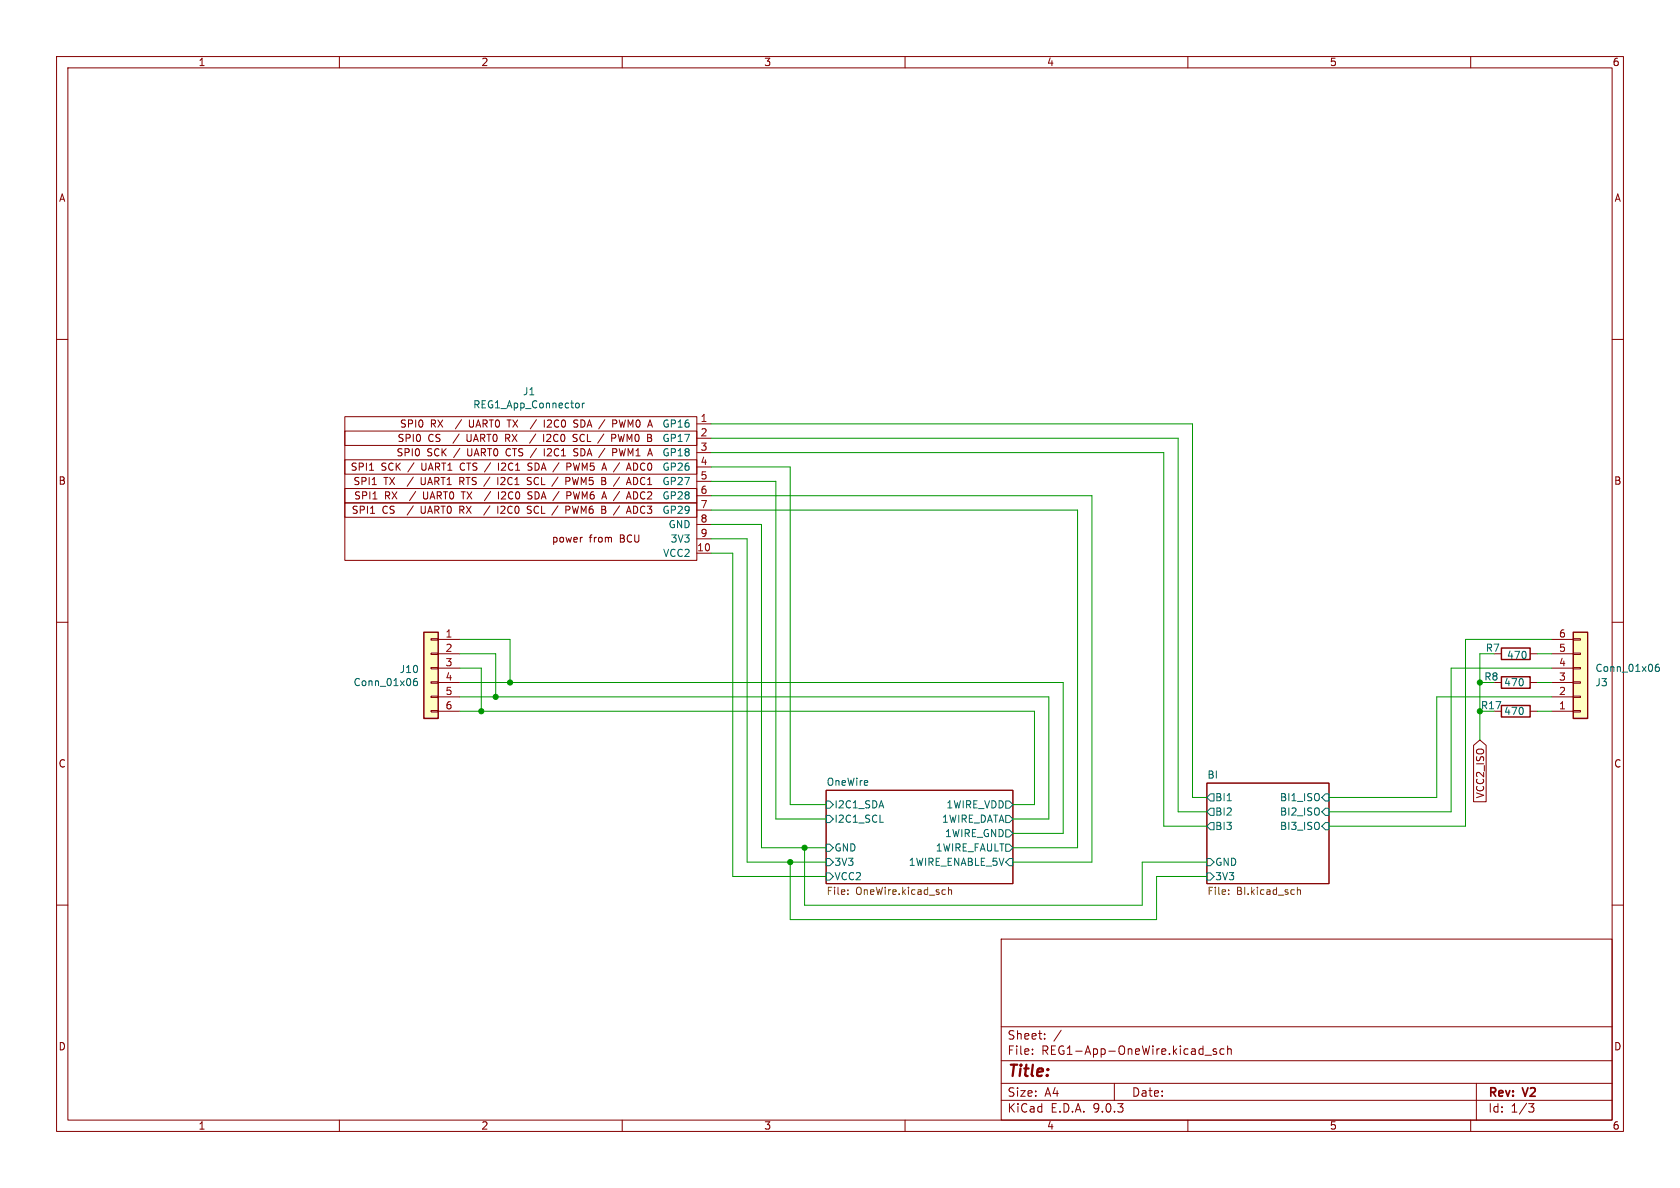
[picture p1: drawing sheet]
<svg xmlns="http://www.w3.org/2000/svg" width="297mm" height="210mm" viewBox="0 0 297 210" stroke-linecap="round" stroke-linejoin="round" font-family="sans-serif">
<g fill="none" stroke="#840000" stroke-width=".18">
<path d="M10 10h277v190h-277zM12 12h273v186h-273zM60 10v2M110 10v2M160 10v2M210 10v2M260 10v2M10 60h2M285 60h2M10 110h2M285 110h2M146 139.7h33.1v16.5h-33.1z"/>
<path d="M213.4 138.4h21.5v17.8h-21.5zM10 160h2M177 166h108v32h-108zM285 160h2M60 198v2M110 198v2M160 198v2M177 194.5h108M177 191.5h108M177 187.5h108M177 181.5h108M182.5 186.3v.1"/>
<path d="M182.5 185.5v.1M184.7 183.6v.1M184.7 182.8v.1M187.6 182.1l-1.3 2M197 191.5v3M210 198v2M213 186.5h1.2M215 185.5l-.3-.1-.2 .2v.2l.5 .2v.3h-.5M216.4 185.5l-.4-.1-.3 .3v.4l.1 .2h.6M217 185.5l.2-.1 .4 .1 .1 .9M217 184.9v1.5M260 198v2"/>
<path d="M261 191.5v6.5M270.2 195.1h1l-.5 .6 .4 .1 .1 .5-.3 .3h-.4"/>
</g>
<g fill="none" stroke="#006464" stroke-width=".18">
<path d="M146 151.8h.7l.6 .6-.6 .6h-.7zM146 149.2h.7l.6 .7-.6 .6h-.7zM146 144.1h.7l.6 .7-.6 .6h-.7zM146 141.6h.7l.6 .6-.6 .7h-.7zM146 154.3h.7l.6 .6-.6 .7h-.7zM155.6 145.4h.6M177.8 144.1h.6l.7 .7-.7 .6h-.6zM177.8 149.2h.6l.7 .7-.7 .6h-.6zM177.8 146.7h.6l.7 .6-.7 .7h-.6zM177.8 141.6h.6l.7 .6-.7 .7h-.6zM178.4 151.8h.7v1.2h-.7l-.6-.6zM213.4 154.3h.6l.6 .6-.6 .7h-.6z"/>
<path d="M213.4 151.8h.6l.6 .6-.6 .6h-.6zM214 140.3h.6v1.3h-.6l-.6-.6zM214 142.9h.6v1.2h-.6l-.6-.6zM214 145.4h.6v1.3h-.6l-.6-.6zM216.9 141.5h.8M234.3 140.3h.6v1.3h-.6l-.6-.6zM234.3 142.9h.6v1.2h-.6l-.6-.6zM234.3 145.4h.6v1.3h-.6l-.6-.6z"/>
</g>
<path d="M149.9 158v.1M149.9 157.3v.2M167 157.3h.1M167.1 158.1h-.1M167.7 156.8v1.3M167.7 157.4l.2-.1h.3v.8M217.2 158v.1M217.2 157.3v.2M229.4 157.4l.1-.1h.3l.1 .8M229.4 156.8v1.3" fill="none" stroke="#725600" stroke-width=".18"/>
<path d="M74.9 111.8h2.6v15.2h-2.6z" fill="#ffffc2"/>
<path d="M74.9 111.8h2.6v15.2h-2.6zM265.4 114.6h5.1v2h-5.1zM265.4 124.7h5.1v2h-5.1z" fill="none" stroke="#840000" stroke-width=".25"/>
<g fill="none" stroke="#840000" stroke-width=".18">
<path d="M61 73.7h62.2v25.4h-62.2zM61 76.2h62.2v2.5h-62.2zM89.4 77.4h.5M89.6 74.2h.8M89.9 76.8h-.5v1.2M94.7 76.7l-1.1 1.7M94.8 74.2l-1.1 1.6M96.1 76.8v1.2M96.2 74.2v1.3M96.2 79.3v1.3M97.1 76.8l-.4 .1M97.3 74.2l-.5 .2"/>
<path d="M97.3 77.3l-.7 .7h.8M97.4 74.8l-.7 .7h.8M101.5 76.8h.5M101.5 77.4l.4 .1 .1 .3-.2 .2h-.3M101.7 74.2l.5 .1M101.7 74.8l.3 .2 .2 .3-.3 .2h-.3M102.2 79.4l-.5-.1-.3 .3 .1 .3 .5 .1M108.1 76.8h.5l.3 .2-.2 .4h-.6M108.3 74.2h.5l.2 .3-.1 .3-.6 .1M108.3 79.3h.5l.2 .3-.1 .3-.6 .1M109.3 76.8l.3 1.2M109.5 74.2l.3 1.3"/>
<path d="M114.9 79.3l.4 1.3M123.2 74.9h2.5M123.2 77.5h2.5M61 86.4h62.2v2.5h-62.2zM61 81.3h62.2v2.5h-62.2zM61 88.9h62.2v2.5h-62.2zM65.3 83.1h.8M65.5 90.7h.7M65.8 85.7h.7M65.9 88.2h.8M81.3 85.1h.5M81.3 90.1h.5"/>
<path d="M81.5 86.9h.8M81.8 84.4h-.5v1.3M81.8 89.5h-.5v1.2M86.6 89.4l-1.1 1.7M86.7 86.9l-1.1 1.6M88 84.4v1.3M88 89.5v1.2M88.1 81.9v1.2M88.1 86.9v1.3M88.6 84.5h-.1M89 89.5l-.5 .1M89.2 86.9l-.5 .2"/>
<path d="M89.2 84.9l-.7 .8h.8M89.2 90l-.7 .7h.8M89.3 87.5l-.7 .7h.8M93.3 83.1h.6M93.4 90.1l.4 .1 .1 .3-.2 .2h-.3M93.4 89.5h.5M93.6 87.5l.3 .2 .2 .3-.3 .2h-.3M93.6 86.9l.5 .1M93.9 84.5l-.5-.1-.1 .1v.4l.5 .2 .1 .3-.2 .3-.5-.1M94.1 81.9h-.5l-.3 .2 .1 .3 .5 .2M100 89.5h.5l.3 .2-.2 .4h-.6M100 84.4h.5l.3 .2-.2 .4-.6 .1"/>
<path d="M100.2 81.9h.5l.2 .2-.1 .4h-.6M100.2 86.9h.5l.2 .3-.1 .3-.6 .1M101.2 84.4l.3 1.3M101.2 89.5l.3 1.2M101.4 86.9l.3 1.3M101.4 80.5h.6M102.8 95h.2M112 86.9a.64 .64 0 0 1 .7 .7 .64 .64 0 0 1-.7 .6zM112 89.5a.64 .64 0 0 1 .7 .6 .64 .64 0 0 1-.7 .6zM112.5 81.9h-.5v1.2h.5M112.6 84.6l-.6-.2v1.3l.6-.2M123.2 80h2.5"/>
<path d="M123.2 85.1h2.5M123.2 90.2h2.5M123.2 82.6h2.5M123.2 87.6h2.5M123.2 92.7h2.5M123.2 95.3h2.5M123.2 97.8h2.5M76.2 112.9h1.3v.3h-1.3zM76.2 115.4h1.3v.3h-1.3zM76.2 118h1.3v.2h-1.3zM77.5 113h3.8M77.5 115.6h3.8"/>
<path d="M77.5 118.1h3.8M264.2 115.6h1.2M270.5 115.6h1.3M76.2 120.5h1.3v.3h-1.3zM76.2 123.1h1.3v.2h-1.3zM76.2 125.6h1.3v.3h-1.3zM77.5 120.7h3.8M77.5 123.2h3.8M77.5 125.7h3.8M270.5 125.7h1.3"/>
</g>
<path d="M102.2 71.3l.2 .2v.4l-.2 .2M103 71.3v.8M103.3 71.3l-.3 .2M73.7 119.9l-.4 .1a.86 .86 0 0 0 0 1.2l.5-.1v-.4l-.2-.3h-.3l-.2 .3" fill="none" stroke="#006464" stroke-width=".18"/>
<path d="M278.1 111.8h2.6v15.2h-2.6z" fill="#ffffc2"/>
<path d="M265.4 119.6h5.1v2.1h-5.1zM278.1 111.8h2.6v15.2h-2.6z" fill="none" stroke="#840000" stroke-width=".25"/>
<g fill="none" stroke="#840000" stroke-width=".18">
<path d="M274.3 118.1h3.8M274.3 115.6h3.8M274.3 113h3.8M278.1 118h1.3v.2h-1.3zM278.1 115.4h1.3v.3h-1.3zM278.1 112.9h1.3v.3h-1.3zM260.5 131.8l1.1-1 1.1 1v9.9h-2.2zM264.2 120.7h1.2M270.5 120.7h1.3M274.3 125.7h3.8M274.3 123.2h3.8M274.3 120.7h3.8"/>
<path d="M278.1 125.6h1.3v.3h-1.3zM278.1 123.1h1.3v.2h-1.3zM278.1 120.5h1.3v.3h-1.3z"/>
</g>
<path d="M293.2 117.4l-.3 .1a.86 .86 0 0 0 0 1.2l.4-.1 .1-.5-.3-.2h-.2l-.3 .2" fill="none" stroke="#006464" stroke-width=".18"/>
<g fill="none" stroke="#009600" stroke-width=".18">
<path d="M125.7 74.9h85.1v66.1h2.6M125.7 77.5h82.6v66h5.1M125.7 95.3h6.4v57.1h13.9M125.7 87.6h67.3v64.8h-13.9M125.7 80h80v66.1h7.7M125.7 82.6h14v59.6h6.3M125.7 97.8h3.8v57.1h16.5M125.7 92.7h8.9v57.2h11.4M125.7 90.2h64.8v59.7h-11.4M125.7 85.1h11.5v59.7h8.8M81.3 115.6h6.3v7.6M81.3 118.1h3.8v7.6"/>
<path d="M81.3 113h8.9v7.7M264.2 115.6h-2.6v15.2M271.8 115.6h2.5M274.3 118.1h-17.8v25.4h-21.6M274.3 113h-15.2v33.1h-24.2M81.3 120.7h106.7v26.6h-8.9M81.3 123.2h104.1v21.6h-6.3M81.3 125.7h101.6v16.5h-3.8M261.6 120.7h2.6M271.8 120.7h2.5M271.8 125.7h2.5M274.3 123.2h-20.3v17.8h-19.1"/>
<path d="M139.7 152.4v10.2h64.8v-7.7h8.9M142.2 149.9v10.1h59.7v-7.6h11.5"/>
</g>
<g fill="#009600" stroke="#009600" stroke-width=".18">
<circle cx="261.6" cy="125.7" r=".46"/>
<circle cx="261.6" cy="120.7" r=".46"/>
<circle cx="142.2" cy="149.9" r=".46"/>
<circle cx="139.7" cy="152.4" r=".46"/>
<circle cx="87.6" cy="123.2" r=".46"/>
<circle cx="90.2" cy="120.7" r=".46"/>
<circle cx="85.1" cy="125.7" r=".46"/>
</g>
<text font-size="2.8" fill="#840000" x="178" y="190.9">Title:</text>
<g font-size="2.1" fill="#840000">
<text x="178" y="184">Sheet:</text>
<text x="178" y="186.7">File:</text>
<text x="184.1" y="186.7">REG1-App-OneWire.kicad_sch</text>
<text x="178" y="196.9">KiCad</text>
<text x="178" y="194.1">Size:</text>
<text x="184.7" y="194.1">A4</text>
<text x="185.7" y="196.9">E.D.A.</text>
<text x="193.3" y="196.9">9.0.3</text>
<text x="200" y="194.1">Date:</text>
<text x="263" y="194.3">Rev:</text>
<text x="263" y="196.9">Id:</text>
<text x="267.1" y="196.9">1/3</text>
<text x="269.4" y="194.3">V2</text>
</g>
<g font-size="1.8" fill="#840000">
<text x="35" y="11.9">1</text>
<text x="85" y="11.9">2</text>
<text x="135" y="11.9">3</text>
<text x="185" y="11.9">4</text>
<text x="235" y="11.9">5</text>
<text x="285" y="11.9">6</text>
<text x="10.3" y="35.9">A</text>
<text x="285.3" y="35.9">A</text>
<text x="70.6" y="75.8">SPI0</text>
<text x="76.1" y="75.8">RX</text>
<text x="80.9" y="75.8">/</text>
<text x="83.4" y="75.8">UART0</text>
<text x="90.4" y="75.8">TX</text>
<text x="97.4" y="75.8">I2C0</text>
<text x="102.9" y="75.8">SDA /</text>
<text x="110.2" y="75.8">PWM0</text>
<text x="61.9" y="83.4">SPI1</text>
<text x="67.4" y="83.4">SCK</text>
<text x="70" y="80.9">SPI0</text>
<text x="70.2" y="78.3">SPI0</text>
<text x="72.3" y="83.4">/</text>
<text x="74.8" y="83.4">UART1</text>
<text x="75.5" y="80.9">SCK</text>
<text x="75.6" y="78.3">CS</text>
<text x="80.4" y="80.9">/</text>
<text x="80.5" y="78.3">/</text>
<text x="81.8" y="83.4">CTS /</text>
<text x="82.9" y="80.9">UART0</text>
<text x="83" y="78.3">UART0</text>
<text x="88.9" y="83.4">I2C1</text>
<text x="89.9" y="80.9">CTS /</text>
<text x="90" y="78.3">RX</text>
<text x="94.4" y="83.4">SDA /</text>
<text x="97" y="80.9">I2C1</text>
<text x="97.3" y="78.3">I2C0</text>
<text x="101.6" y="83.4">PWM5</text>
<text x="102.5" y="80.9">SDA /</text>
<text x="102.8" y="78.3">SCL /</text>
<text x="108.2" y="83.4">A /</text>
<text x="109.7" y="80.9">PWM1</text>
<text x="110" y="78.3">PWM0</text>
<text x="10.3" y="85.9">B</text>
<text x="62.4" y="86">SPI1</text>
<text x="62.5" y="88.5">SPI1</text>
<text x="67.8" y="86">TX</text>
<text x="68" y="88.5">RX</text>
<text x="72.4" y="86">/</text>
<text x="72.8" y="88.5">/</text>
<text x="74.9" y="86">UART1</text>
<text x="75.3" y="88.5">UART0</text>
<text x="81.9" y="86">RTS /</text>
<text x="82.3" y="88.5">TX</text>
<text x="89" y="86">I2C1</text>
<text x="89.3" y="88.5">I2C0</text>
<text x="94.5" y="86">SCL /</text>
<text x="94.8" y="88.5">SDA /</text>
<text x="101.7" y="86">PWM5</text>
<text x="102" y="88.5">PWM6</text>
<text x="108.2" y="86">B</text>
<text x="108.6" y="88.5">A /</text>
<text x="110.7" y="86">/</text>
<text x="113.4" y="88.5">ADC2</text>
<text x="285.3" y="85.9">B</text>
<text x="62.1" y="91">SPI1</text>
<text x="67.5" y="91">CS</text>
<text x="72.4" y="91">/</text>
<text x="74.9" y="91">UART0</text>
<text x="81.9" y="91">RX</text>
<text x="89.2" y="91">I2C0</text>
<text x="94.7" y="91">SCL /</text>
<text x="101.9" y="91">PWM6</text>
<text x="108.4" y="91">B</text>
<text x="110.9" y="91">/</text>
<text x="113.4" y="91">ADC3</text>
<text x="97.5" y="96.1">power</text>
<text x="104.2" y="96.1">from</text>
<text x="109.7" y="96.1">BCU</text>
<text x="10.3" y="135.9">C</text>
<text x="285.3" y="135.9">C</text>
<text x="262.6" y="141.2" transform="rotate(-90 262.6 141.2)">VCC2_ISO</text>
<text x="10.3" y="185.9">D</text>
<text x="285.3" y="185.9">D</text>
<text x="35" y="199.9">1</text>
<text x="85" y="199.9">2</text>
<text x="135" y="199.9">3</text>
<text x="185" y="199.9">4</text>
<text x="235" y="199.9">5</text>
<text x="285" y="199.9">6</text>
</g>
<g font-size="1.8" fill="#006464">
<text x="92.4" y="70.1">J1</text>
<text x="83.6" y="72.4">REG1_App_Connector</text>
<text x="116.7" y="75.8">A</text>
<text x="117" y="75.8">GP16</text>
<text x="113" y="83.4">ADC0GP26</text>
<text x="116.3" y="80.9">AGP18</text>
<text x="116.5" y="78.3">BGP17</text>
<text x="113.2" y="86">ADC1</text>
<text x="117" y="86">GP27</text>
<text x="117" y="88.5">GP28</text>
<text x="117" y="91">GP29</text>
<text x="118.1" y="93.6">GND</text>
<text x="117.1" y="98.7">VCC2</text>
<text x="118.5" y="96.1">3V3</text>
<text x="70.6" y="119.2">J10</text>
<text x="262.6" y="115.4">R7</text>
<text x="266.3" y="116.7">470</text>
<text x="281.9" y="119">Conn_01x06</text>
<text x="62.4" y="121.5">Conn_01x06</text>
<text x="262.3" y="120.5">R8</text>
<text x="265.8" y="121.5">470</text>
<text x="281.9" y="121.5">J3</text>
<text x="265.8" y="126.6">470</text>
<text x="213.4" y="137.7">BI</text>
<text x="146" y="139">OneWire</text>
<text x="147.4" y="143.1">I2C1_SDA</text>
<text x="167.2" y="143.1">1WIRE_VDD</text>
<text x="214.7" y="141.8">BI1</text>
<text x="226.2" y="141.8">BI1_ISO</text>
<text x="147.4" y="145.6">I2C1_SCL</text>
<text x="166.4" y="145.6">1WIRE_DATA</text>
<text x="167" y="148.2">1WIRE_GND</text>
<text x="214.7" y="144.4">BI2</text>
<text x="214.7" y="146.9">BI3</text>
<text x="226.2" y="144.4">BI2_ISO</text>
<text x="226.2" y="146.9">BI3_ISO</text>
<text x="147.4" y="153.3">3V3</text>
<text x="147.4" y="150.7">GND</text>
<text x="147.4" y="155.8">VCC2</text>
<text x="160.6" y="153.3">1WIRE_ENABLE_5V</text>
<text x="165.3" y="150.7">1WIRE_FAULT</text>
<text x="214.7" y="155.8">3V3</text>
<text x="214.7" y="153.3">GND</text>
</g>
<g font-size="1.8" fill="#a90000">
<text x="123.8" y="74.7">1</text>
<text x="123.8" y="77.2">2</text>
<text x="123.8" y="79.8">3</text>
<text x="123.8" y="82.3">4</text>
<text x="123.8" y="84.8">5</text>
<text x="123.8" y="87.4">6</text>
<text x="123.8" y="89.9">7</text>
<text x="123.8" y="92.5">8</text>
<text x="123.8" y="95">9</text>
<text x="123.1" y="97.5">10</text>
<text x="78.7" y="112.8">1</text>
<text x="275.5" y="112.8">6</text>
<text x="78.7" y="115.3">2</text>
<text x="78.7" y="117.9">3</text>
<text x="275.5" y="117.9">4</text>
<text x="275.5" y="115.3">5</text>
<text x="78.7" y="120.4">4</text>
<text x="78.7" y="122.9">5</text>
<text x="78.7" y="125.5">6</text>
<text x="275.5" y="125.5">1</text>
<text x="275.5" y="122.9">2</text>
<text x="275.5" y="120.4">3</text>
</g>
<text font-size="1.8" fill="#009600" x="261.7" y="125.6">R17</text>
<g font-size="1.8" fill="#725600">
<text x="146" y="158.5">File:</text>
<text x="151.3" y="158.5">OneWire.kicad_sch</text>
<text x="213.4" y="158.5">File:</text>
<text x="218.6" y="158.5">BI.kicad_sch</text>
</g>
</svg>
